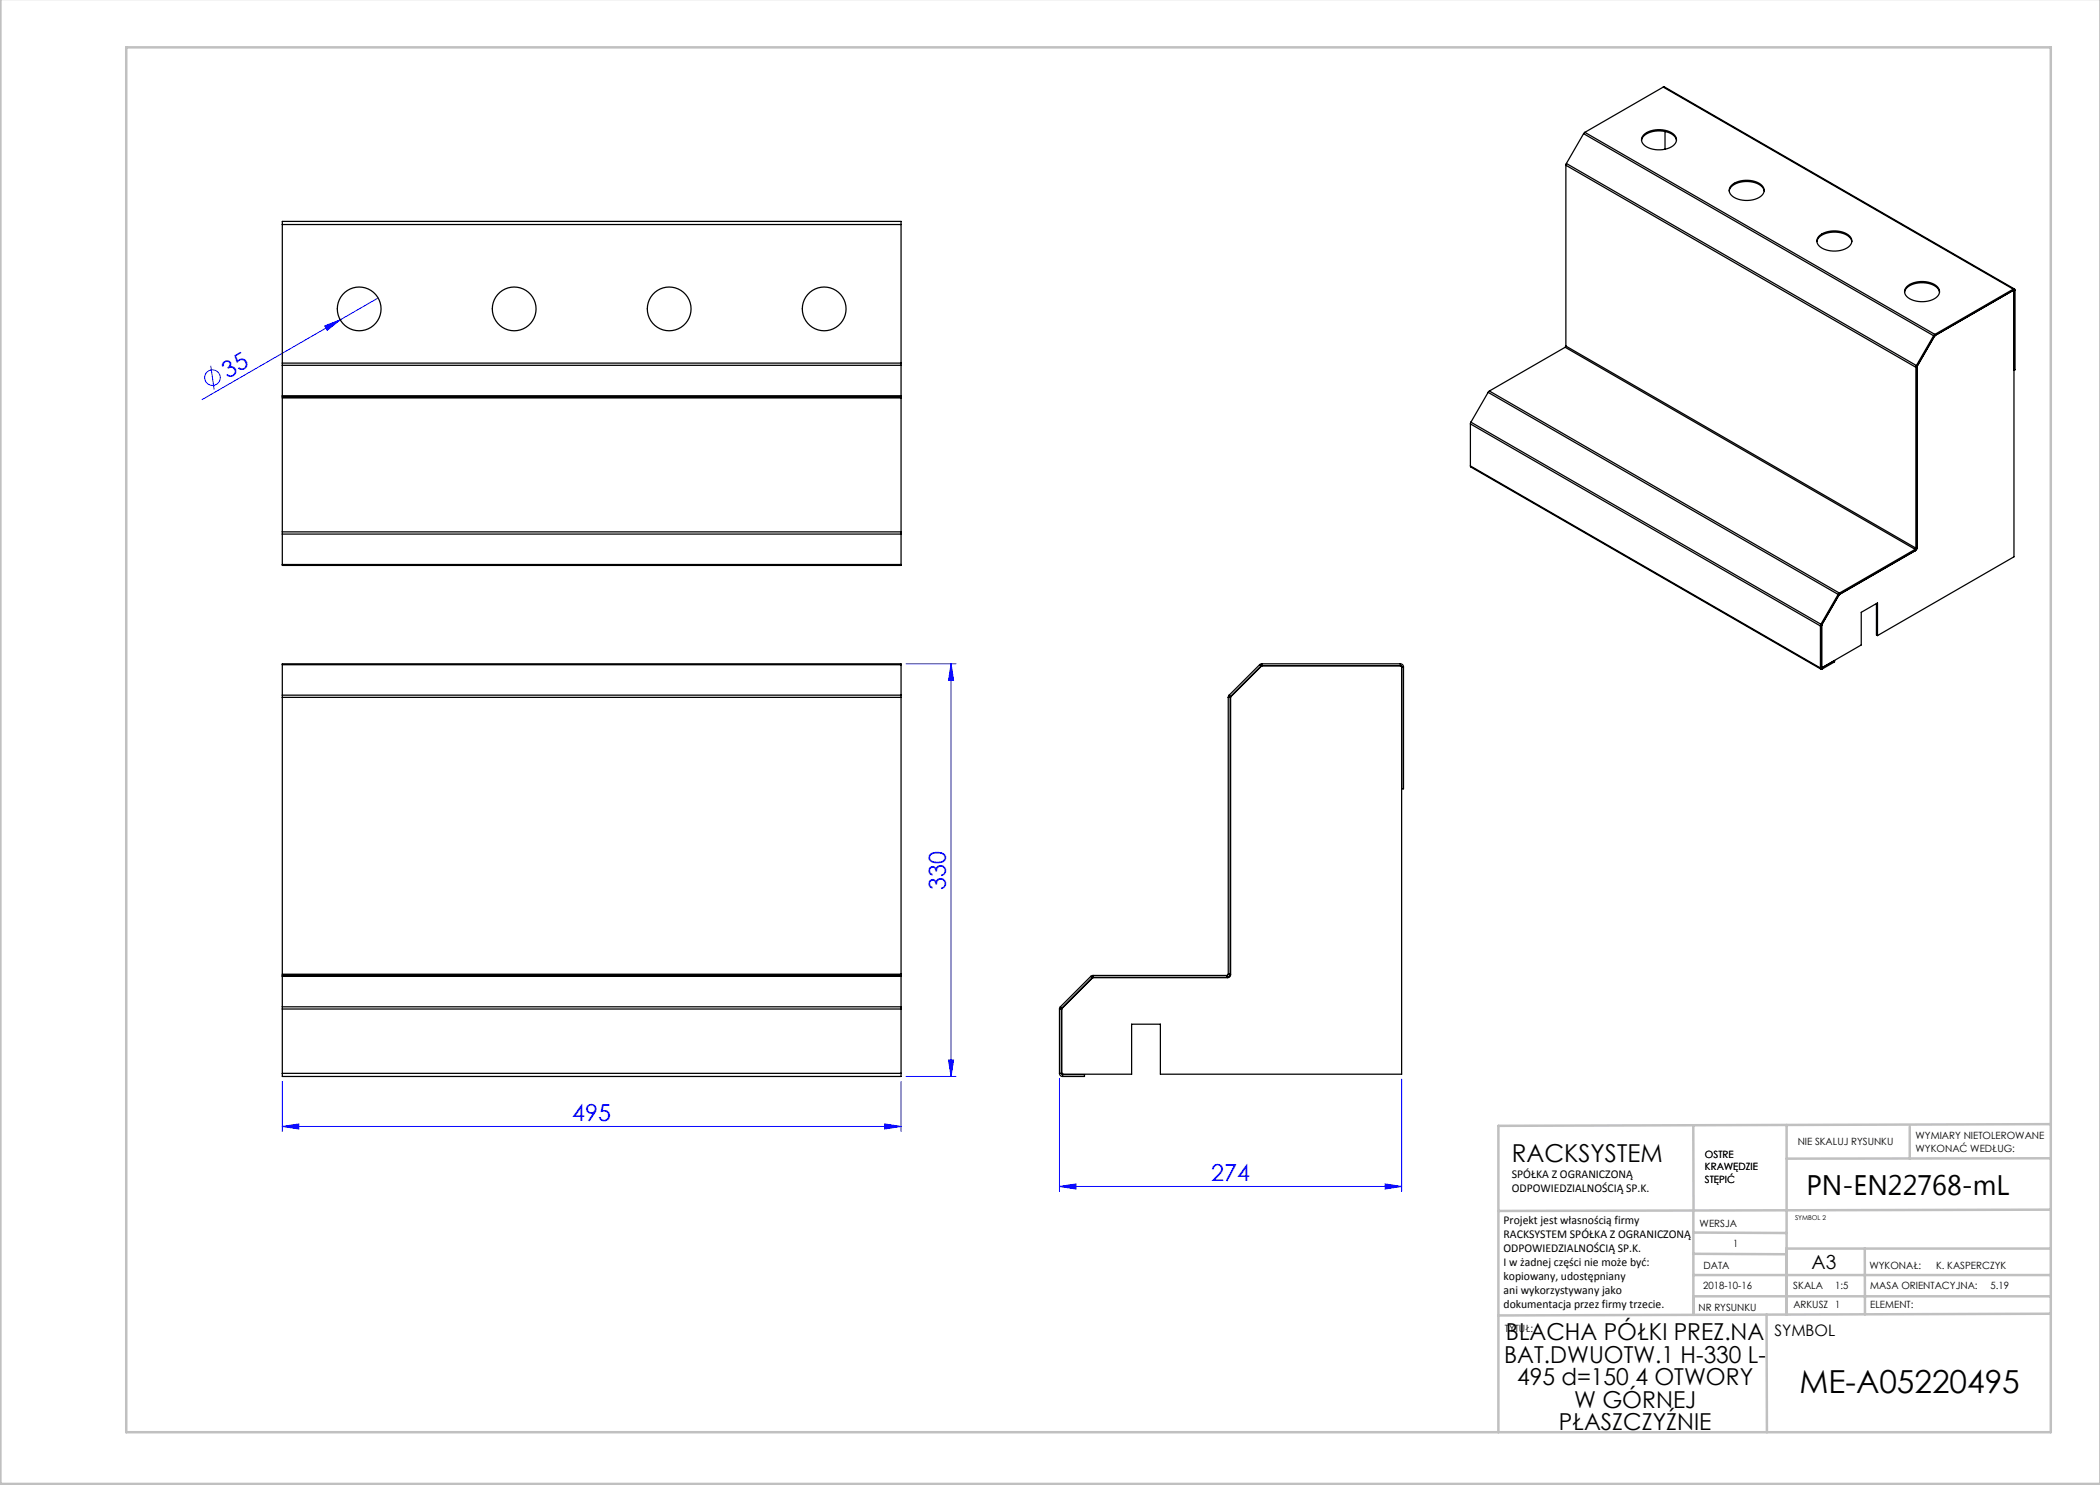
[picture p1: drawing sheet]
<svg xmlns="http://www.w3.org/2000/svg" width="420mm" height="297mm" viewBox="0 0 420 297" stroke-linecap="round" stroke-linejoin="round" font-family="sans-serif">
<g fill="none" stroke="#00f" stroke-width=".2">
<path d="M75.6 59.6l-7.6 4.4M42.1 73.2l.7 4.7M64.9 65.2l3.1-1.2-2.6 2.1zM68 64l-27.6 15.9M181.2 132.8h10M190.2 132.8l.5 3.3h-1zM190.2 132.8v82.5M56.5 216.3v10M180.2 216.3v10M181.2 215.3h10M189.7 212h1l-.5 3.3zM211.9 215.7v22.6"/>
<path d="M280.3 215.8v22.5M56.5 225.3l3.3-.5v1zM56.5 225.3h123.7M176.9 224.8l3.3 .5-3.3 .5zM211.9 237.3l3.3-.5v1zM211.9 237.3h68.4M277 236.8l3.3 .5-3.3 .5z"/>
<circle cx="42.5" cy="75.5" r="1.56"/>
</g>
<g fill="none" stroke="#c0c0c0" stroke-width=".5">
<path d="M.1 -.1v296.9h419.9M25.2 9.5h385v276.9h-385zM338.7 225.2v16.9M357.3 225v37.9M382 225.4v6.3M410.1 224.8l-110.4 .4v61.2M410.1 231.7h-52.8M338.7 259.3h71.5M338.7 255h71.5M338.7 250.8l18.6 .1M338.7 246.5l18.6 .1M338.7 242.1v20.9"/>
<path d="M373 249.7v13.2M410.1 241.9l-110.4 .3M410.2 249.7h-52.9v13.2M353.3 262.9l.1 23.5M410.2 262.7l-110.5 .4"/>
</g>
<g fill="#00f">
<path d="M64.9 65.2l3.1-1.2-2.6 2.1z"/>
<path d="M211.9 237.3l3.3-.5v1zM277 236.8l3.3 .5-3.3 .5z"/>
<path d="M190.2 132.8l.5 3.3h-1zM189.7 212h1l-.5 3.3z"/>
<path d="M56.5 225.3l3.3-.5v1zM176.9 224.8l3.3 .5-3.3 .5z"/>
</g>
<g fill="none" stroke="#000" stroke-width=".25">
<path d="M332.6 17.4h.3l70 40.4M332.6 17.4l-15.6 9.1M332.6 17.4l70.1 40.4M313.2 33l70 40.5M313.2 33v36.2M313.3 32.7l-.1 .3M313.3 32.7l70.1 40.5M316.7 26.7l70.2 40.5M316.7 26.7l-3.4 6M317 26.5l-.3 .2M317 26.5l70 40.4M328.3 28.1a2.74 2.74 0 0 1 2.8-1.9 4.1 4.1 0 0 1 4.1 1.6l.1 .3"/>
<path d="M328.7 27a4.9 4.9 0 0 1 6.4 .2 1.48 1.48 0 0 1-.8 2.2 4.9 4.9 0 0 1-5.8-.7l-.2-.9zM333 26.3v3.5M345.8 38.2a2.74 2.74 0 0 1 2.8-1.9 4.1 4.1 0 0 1 4.2 1.6v.3M346.3 37.1a4.9 4.9 0 0 1 6.3 .3 1.48 1.48 0 0 1-.8 2.1 4.9 4.9 0 0 1-5.7-.7l-.3-.9zM56.5 44.9v-.6h123.7v.6M56.5 44.9v27.7M56.5 44.9h123.7M180.2 44.9v27.7M363.4 48.3a2.74 2.74 0 0 1 2.7-1.8 4.1 4.1 0 0 1 4.2 1.5l.1 .3M363.8 47.2a4.9 4.9 0 0 1 6.4 .3 1.48 1.48 0 0 1-.9 2.1 4.9 4.9 0 0 1-5.7-.7l-.2-.8zM380.9 58.4a2.74 2.74 0 0 1 2.8-1.8 4.1 4.1 0 0 1 4.1 1.5l.1 .3M381.3 57.4a4.9 4.9 0 0 1 6.4 .2 1.48 1.48 0 0 1-.8 2.1 4.9 4.9 0 0 1-5.8-.7l-.2-.8z"/>
<path d="M402.7 58.1l.1 .1M402.7 57.8h.2l.1 .2M402.7 58.1l-15.7 9M402.7 57.8l-15.7 9.1M402.7 57.8v.3M402.8 58.2v53.2l-27.3 15.7M403 58l-.2 .2M403 58v16l-.2 .1M56.5 72.6v.5M56.5 79.2v.1M56.5 79.3v.3M56.5 73.1v6.1"/>
<path d="M56.5 79.6v26.8M56.5 72.6h123.7M56.5 73.1h123.7M56.5 79.2h123.7M56.5 79.3h123.7M56.5 79.6h123.7M180.2 72.6v.5M180.2 79.2v.1M180.2 79.3v.3M180.2 73.1v6.1M180.2 79.6v26.8M297.6 78.5l-3.4 5.9"/>
<path d="M297.6 78.5l70.2 40.5M297.9 78.2l-.3 .3M297.9 78.2l70 40.4M313 69.5l70 40.4M313 69.5l-15.1 8.7M313.2 69.2l-.2 .3M313.2 69.2l70 40.4M383.2 73.5v36.1M383.4 73.3l-.2 .2M383.4 73.3v36.2M383.4 73.3h.1M383.4 73.2v.1"/>
<path d="M383.5 73.2h.1M383.5 73.2l-.1 .1M386.9 67.2l-3.5 6M386.9 67.2h.1M386.9 67.2l-3.4 6M387 66.9l-3.8 6.6M387 67.1l-.1 .1M387 66.9v.2M294.1 93.2l.1 .2 70 40.4M294.1 84.8l70 40.4M294.1 84.8v8.4M294.1 93.2l70 40.4"/>
<path d="M294.2 84.4l-.1 .4M294.2 84.4l70 40.4M56.5 106.4v.4M56.5 112.9v.2h123.7v-.2M56.5 106.8v6.1M56.5 106.4h123.7M56.5 106.8h123.7M56.5 112.9h123.7M180.2 106.4v.4M180.2 106.8v6.1M367.8 119l-3.4 5.9M367.9 118.9h.1"/>
<path d="M367.9 118.9l-3.6 6.2M367.9 118.6l-3.7 6.2M367.9 118.6v.3M367.9 118.9l-.1 .1M383 109.9l-15.1 8.7M383 109.9v.2M383 110.1l-15.1 8.8M383.1 110.1h.1M383.1 110.1l-15.2 8.8M383.2 109.6l-.2 .3M383.4 109.5l-.4 .6M383.4 109.5l-.2 .1"/>
<path d="M383.4 109.5h.1M383.4 109.5l-.3 .6M56.5 139v.5M56.5 132.9v-.1h123.7v.1M56.5 132.9v6.1M56.5 139.5v55.3M56.5 139.5h123.7M56.5 139h123.7M56.5 132.9h123.7M180.2 139v.5M180.2 132.9v6.1M180.2 139.5v55.3"/>
<path d="M245.6 139.5h.4M245.6 139.5v55.3M245.8 139l-.2 .5M245.8 139l.3 .3M246 139.5v55.3M246.1 139.3l-.1 .2M251.9 132.9l-6.1 6.1M251.9 132.9l.3 .3M252.2 133.2l-6.1 6.1M252.4 133.1l-.2 .1M252.4 132.8l-.5 .1M252.4 132.8h27.7"/>
<path d="M252.4 133.1h27.7M252.4 132.8v.3M252.5 133.1l-6.4 6.4v55.4a.63 .63 0 0 1-.6 .6l-27 .1-6.1 6.2v12.9l.2 .1h13.7v-10h5.8v10h48.2v-81.4M280.1 133.1l.2 .3M280.1 132.8a.63 .63 0 0 1 .6 .6M280.1 132.8v.3M280.3 133.4h.4M280.7 133.4v24.4h-.4M364.1 133.6l.1 .2h.2M364.1 125.2v8.4M364.2 124.8l-.1 .4M364.2 124.8l.2 .1"/>
<path d="M364.3 133.5l.1 .1M364.3 133.4l.1 .1M364.3 125.1l-.2 .1M364.3 125.1v8.4M364.3 133.5l-.2 .1M364.3 133.4h.1M364.3 125l.1 .1M364.4 125.1v8.3M364.4 124.9v.2M364.4 133.6v.2M366.9 132.1h.1M366.9 132.1l-2.5 1.5"/>
<path d="M366.9 132.1v.3l-2.5 1.4M375.3 120.7v6.3l.2 .1M375.5 127.1v-6.5l-3.3 1.9v6.5l-7.7 4.5-.1-.1M56.5 195.1v.2M56.5 194.8v.3M56.5 195.3v6.1M56.5 195.3h123.7M56.5 195.1h123.7M56.5 194.8h123.7M180.2 195.1v.2M180.2 194.8v.3M180.2 195.3v6.1"/>
<path d="M218.2 195.3l.2 .2M218.2 195.3l-6.1 6.1M218.4 195.5l-6.1 6.1M218.6 195.1l-.4 .2M218.6 195.5h-.2M218.6 195.1h26.8M218.6 195.1v.4M218.6 195.5h26.8M245.4 195.1v.4M245.6 194.8l-.2 .3M245.6 194.8h.4M246 194.8a.63 .63 0 0 1-.6 .7"/>
<path d="M56.5 214.7v.6h123.7v-.6M56.5 201.4v.4M56.5 201.8v12.9M56.5 201.8h123.7M56.5 214.7h123.7M56.5 201.4h123.7M180.2 201.4v.4M180.2 201.8v12.9M211.9 214.7a.63 .63 0 0 0 .6 .6M211.9 201.8h.4M211.9 214.7h.4M211.9 201.8v12.9"/>
<path d="M212.1 201.4l-.2 .4M212.1 201.4l.2 .2M212.3 214.7l.2 .2M212.3 201.8v12.9M212.3 201.6v.2M212.5 214.9h4.4v.4h-4.4M212.5 214.9v.4"/>
<circle cx="71.8" cy="61.8" r="4.4"/>
<circle cx="102.8" cy="61.8" r="4.4"/>
<circle cx="133.8" cy="61.8" r="4.4"/>
<circle cx="164.8" cy="61.8" r="4.4"/>
</g>
<text font-size="6.3" x="359.9" y="278.5">ME-A05220495</text>
<text font-size="5.6" x="361.3" y="239.1">PN-EN22768-mL</text>
<text font-size="4.9" x="302.4" y="232.4">RACKSYSTEM</text>
<g font-size="4.7" fill="#00f">
<text x="45.6" y="75.7" transform="rotate(-30 45.6 75.7)">35</text>
<text x="189.2" y="177.9" transform="rotate(-90 189.2 177.9)">330</text>
<text x="114.5" y="224.3">495</text>
<text x="242.2" y="236.3">274</text>
</g>
<g font-size="4.7">
<text x="301.2" y="268.1">BLACHA PÓŁKI PREZ.NA</text>
<text x="300.9" y="272.6">BAT.DWUOTW.1 H-330 L-</text>
<text x="303.4" y="277.1">495 d=150 4 OTWORY</text>
<text x="314.8" y="281.6">W GÓRNEJ</text>
<text x="311.7" y="286.1">PŁASZCZYŹNIE</text>
</g>
<text font-size="3.9" x="362.3" y="253.8">A3</text>
<text font-size="3.2" x="354.9" y="267.2">SYMBOL</text>
<g font-size="2.4">
<text x="302.4" y="235.6">SPÓŁKA Z OGRANICZONĄ</text>
<text x="302.4" y="238.4">ODPOWIEDZIALNOŚCIĄ SP.K.</text>
<text x="300.7" y="244.7">Projekt jest własnością firmy</text>
<text x="300.7" y="247.5">RACKSYSTEM SPÓŁKA Z OGRANICZONĄ</text>
<text x="300.7" y="250.3">ODPOWIEDZIALNOŚCIĄ SP.K.</text>
<text x="300.7" y="253.1">I w żadnej części nie może być:</text>
<text x="300.7" y="256">kopiowany, udostępniany</text>
<text x="300.7" y="258.8">ani wykorzystywany jako</text>
<text x="300.7" y="261.6">dokumentacja przez firmy trzecie.</text>
</g>
<g font-size="2">
<text x="383.1" y="227.9">WYMIARY NIETOLEROWANE</text>
<text x="341" y="231.6">OSTRE</text>
<text x="359.5" y="228.9">NIE SKALUJ RYSUNKU</text>
<text x="383.1" y="230.4">WYKONAĆ WEDŁUG:</text>
<text x="341" y="234.1">KRAWĘDZIE</text>
<text x="341" y="236.6">STĘPIĆ</text>
<text x="339.9" y="245.4">WERSJA</text>
<text x="346.6" y="249.5">1</text>
<text x="340.6" y="257.7">2018-10-16</text>
<text x="340.7" y="253.8">DATA</text>
<text x="358.7" y="257.7">SKALA</text>
<text x="367" y="257.7">1:5</text>
<text x="373.9" y="253.8">WYKONAŁ:</text>
<text x="374.1" y="257.7">MASA ORIENTACYJNA:</text>
<text x="387.2" y="253.8">K. KASPERCZYK</text>
<text x="398.1" y="257.7">5.19</text>
<text x="339.7" y="262.3">NR RYSUNKU</text>
<text x="358.7" y="261.7">ARKUSZ 1</text>
<text x="374.1" y="261.7">ELEMENT:</text>
<text x="301" y="266.4">TYTUŁ:</text>
</g>
<text font-size="1.3" x="359" y="244">SYMBOL 2</text>
</svg>
